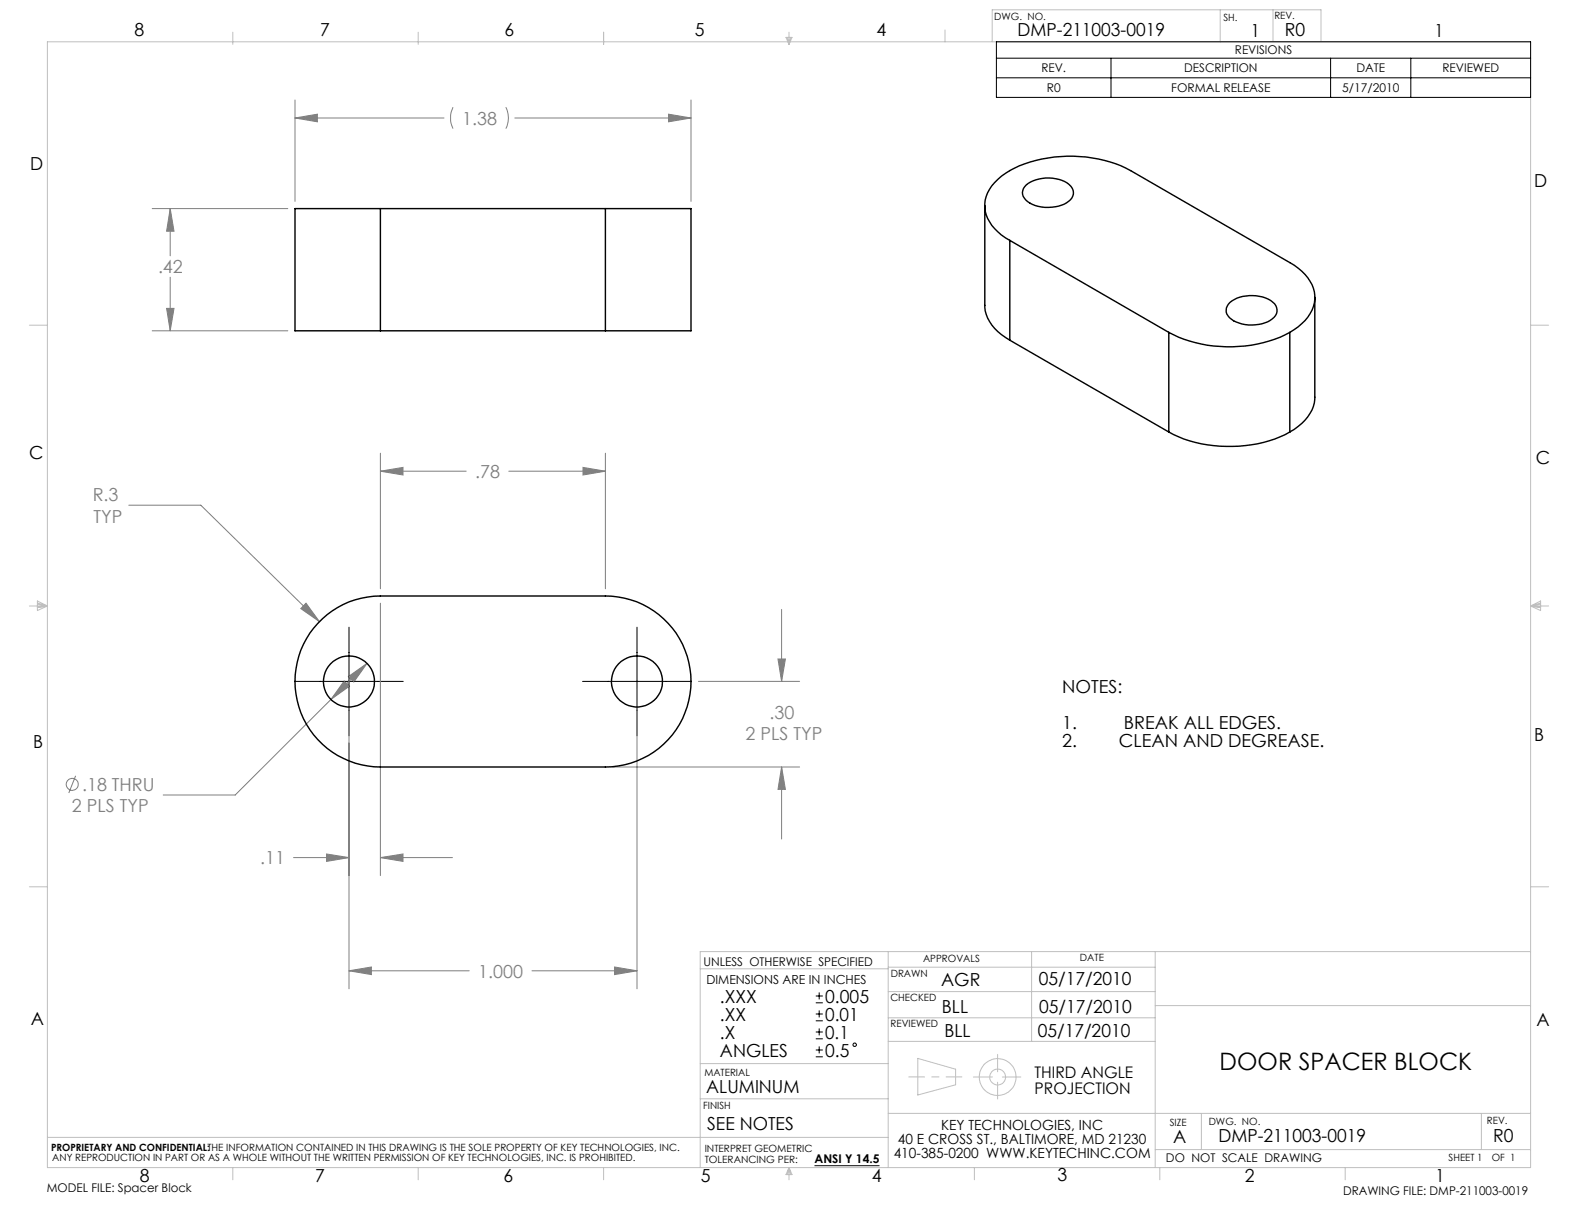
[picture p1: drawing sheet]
<svg xmlns="http://www.w3.org/2000/svg" width="279mm" height="216mm" viewBox="0 0 279 216" stroke-linecap="round" stroke-linejoin="round" font-family="sans-serif">
<g fill="none" stroke="#c0c0c0" stroke-width=".18">
<path d="M8.4 7.4h261.6v198.6h-261.6zM41.1 5.7v2.1M73.8 5.7v2.1M106.5 5.7v2.1M138.6 6.6h1.1l-.5 1.2zM138.9 6.6l.3 1.2M139.2 5.7v2.1M139.5 6.6l-.3 1.2M166.7 5.3v2.1M175 7.4v-5.7h58v5.7M215.2 1.7v5.7M224.5 1.7v5.7"/>
<path d="M5.2 57.4h3.2M270 57.4h3.2M5.2 106.9h3.2M6.6 106l1.8 .9-1.8 .8zM6.6 106.4l1.8 .5M6.6 106.6l1.8 .3M8.4 106.9l-1.8 .2M270 106.9h3.2M270 106.9l1.7 .2M270 106.9l1.7-.9v1.7zM271.7 106.6l-1.7 .3M271.7 106.4l-1.7 .5"/>
<path d="M5.2 156.4h3.2M270 156.4h3.2M123.5 170.9h33.2M156.7 167.9v38.1M156.7 179.5h47.1M156.7 174.9h47.1M156.7 170.6h47.1M182 167.9v15.8M203.8 167.9v38.1M203.8 177.4h66.2M270 167.9h-146.5v38.1M123.5 193.8h33.2"/>
<path d="M123.5 187.6h33.2M156.7 196.4h113.3M156.7 183.7h47.1M161.9 186.7l6.7 1.9v2.7l-6.7 1.8zM171.7 190h3.3M176 186v3.1M176 190.9v3M176.8 190h3.3M211.9 196.4v6.4M261.3 196.4v6.4M8.4 200.6h148.3M41.1 206v2.1"/>
<path d="M73.8 206v2.1M106.5 206v2.1M139.2 206v2.1M139.2 206l.5 1.2h-1.1zM139.2 206l-.3 1.2M139.2 206l.3 1.2M171.9 206v2.1M203.8 202.8h66.2M204.6 206v2.1M237.3 206v2.1"/>
<circle cx="176" cy="190" r="1.4"/>
<circle cx="176" cy="190" r="3.2"/>
</g>
<path d="M169.7 190h-9.4" fill="none" stroke="#c0c0c0" stroke-width=".18" stroke-dasharray="15.2 1.3 1.3 1.3" stroke-dashoffset="12.5"/>
<g fill="none" stroke="#808080" stroke-width=".18">
<path d="M52 17.6v17.9M79.9 18.9a4.4 4.4 0 0 0 0 3.8M89.2 18.9a4.1 4.1 0 0 1 0 3.8M121.9 17.6v17.9M26.8 36.8h24M30 36.8l.7 4h-1.3zM30 36.8v8.3M52 20.8l4-.7v1.4zM52 20.8h26.3M90.8 20.8h31.1M117.9 20.1l4 .7-4 .7zM26.8 58.3h24"/>
<path d="M29.4 54.4h1.3l-.7 3.9zM30 48.9v9.4M67.1 79.9v24M106.8 79.9v24M22.7 89.1h12.7l20.9 20.5M67.1 83.1l4-.7v1.4zM67.1 83.1h15.1M89.7 83.1h17.1M102.8 82.4l4 .7-4 .7zM54 106.4l2.3 3.2-3.2-2.2zM61.5 119.3l3.2-2.3-2.3 3.3zM64.7 117l-23.2 23.2h-12.7"/>
<path d="M67.1 106.4v48M137.2 116.2h1.3l-.6 4zM137.9 107.5v12.7M13.3 136.8l-1.2 3.1M60.7 120.1l.9 .9-3.2 2.4zM61.6 121.5v52.9M108.1 135.3h32.9M112.4 121.5v52.9M123.2 120.2h17.8M137.9 135.3l.6 3.9h-1.3zM137.9 135.3v12.7M51.8 151.3h9.8"/>
<path d="M57.6 150.6l4 .7-4 .6zM67.1 151.3l4-.7v1.3zM67.1 151.3h12.7M61.6 171.2l3.9-.6v1.3zM61.6 171.2h21.2M93.8 171.2h18.6M108.4 170.6l4 .6-4 .7z"/>
<circle cx="12.7" cy="138.4" r="1.06"/>
</g>
<path d="M175.8 7.4h94.2v9.8h-94.2zM175.8 10.3h94.2M175.8 13.7h94.2M196 10.3v6.9M234.7 10.3v6.9M248.8 10.3v6.9M61.6 110.6v19.2M112.4 110.6v19.2M52 120.2h19.1M102.8 120.2h19.1" fill="none" stroke="#000" stroke-width=".18"/>
<path d="M29.4 54.4h1.3l-.7 3.9zM30 36.8l.7 4h-1.3zM52 20.8l4-.7v1.4zM117.9 20.1l4 .7-4 .7zM54 106.4l-.9 1 3.2 2.2zM61.5 119.3l.9 1 2.3-3.3zM60.7 120.1l-2.3 3.3 3.2-2.4zM67.1 83.1l4-.7v1.4zM102.8 82.4l4 .7-4 .7zM61.6 171.2l3.9-.6v1.3zM108.4 170.6l4 .6-4 .7zM137.9 135.3l.6 3.9h-1.3zM137.2 116.2h1.3l-.6 4zM57.6 150.6l4 .7-4 .6zM67.1 151.3l4-.7v1.3z" fill="#808080"/>
<g fill="none" stroke="#000" stroke-width=".25">
<path d="M67.1 36.8h-15.1v21.5h15.1M67.1 36.8v21.5M67.1 36.8h39.7M106.8 36.8h15.1v21.5h-15.1M106.8 36.8v21.5M173.7 36.3v17.6a7 7 0 0 0 3.6 5.6l.8 .5M181 32.6a6.5 6.5 0 0 1 7.6 0 1.84 1.84 0 0 1-.5 3.2 6.6 6.6 0 0 1-7.2-.5 1.7 1.7 0 0 1 .1-2.7zM67.1 58.3h39.7M178.1 42.4a7.5 7.5 0 0 1-4.4-5.8 7 7 0 0 1 3.6-6 22.4 22.4 0 0 1 15.4-2.7l2.1 .4 2 .6 2.6 1.2 28.1 16.2a7.7 7.7 0 0 1 4.4 5.8 7 7 0 0 1-3.6 6l-.8 .5M178.1 42.4l28.1 16.2M178.1 42.4v17.6M206.2 58.6a23.6 23.6 0 0 0 21.3 0"/>
<path d="M206.2 58.6v17.6M216.9 53.4a6.5 6.5 0 0 1 7.9 .2 1.85 1.85 0 0 1-.8 2.9 6.6 6.6 0 0 1-7.1-.5 1.76 1.76 0 0 1 0-2.6zM227.5 58.6v17.6M231.9 52.5v17.6a7.1 7.1 0 0 1-3.6 5.6l-.8 .5M178.1 60l28.1 16.2M206.2 76.2a23.8 23.8 0 0 0 19.6 .8l1.7-.8M56.9 109.1a14.8 14.8 0 0 1 10.2-4h39.7a15.1 15.1 0 0 1 15.1 15.1 15.1 15.1 0 0 1-15.1 15.1h-39.7a15.1 15.1 0 0 1-14-9.6 15.1 15.1 0 0 1 3.8-16.6z"/>
<circle cx="61.6" cy="120.2" r="4.5"/>
<circle cx="112.4" cy="120.2" r="4.5"/>
</g>
<g fill="none" stroke="#000" stroke-width=".18">
<path d="M143.9 176.9h1.2M143.9 175.7h1.2M143.9 178.9h1.2M144.5 175v1.3M144.5 178.2v1.3M143.9 180.1h1.2M143.9 183.2h1.2M143.9 182h1.2M143.9 186.4h1.2M143.9 185.2h1.2M144.5 181.4v1.2M144.5 184.6v1.2"/>
<path d="M143.7 205.6h11.4"/>
<circle cx="150.8" cy="184.3" r=".31"/>
</g>
<text font-size="4.2" x="215.1" y="188.7">DOOR SPACER BLOCK</text>
<g font-size="3.2">
<text x="23.7" y="6.3">8</text>
<text x="56.5" y="6.4">7</text>
<text x="89" y="6.4">6</text>
<text x="122.6" y="6.4">5</text>
<text x="154.6" y="6.3">4</text>
<text x="179.5" y="6.4">DMP-211003-0019</text>
<text x="220.6" y="6.5">1</text>
<text x="226.6" y="6.4">R0</text>
<text x="253" y="6.6">1</text>
<text x="5.3" y="30">D</text>
<text x="270.6" y="32.9">D</text>
<text x="5.2" y="81">C</text>
<text x="270.9" y="81.9">C</text>
<text x="187.4" y="122.2">NOTES:</text>
<text x="5.8" y="132">B</text>
<text x="187.4" y="128.6">1.</text>
<text x="187.4" y="131.7">2.</text>
<text x="197.4" y="131.7">CLEAN AND DEGREASE.</text>
<text x="198.2" y="128.6">BREAK ALL EDGES.</text>
<text x="270.6" y="130.7">B</text>
<text x="166" y="173.9">AGR</text>
<text x="183.2" y="173.8">05/17/2010</text>
<text x="127" y="176.9">.XXX</text>
<text x="145.6" y="176.9">0.005</text>
<text x="166.2" y="178.8">BLL</text>
<text x="183.3" y="178.6">05/17/2010</text>
<text x="5.4" y="180.9">A</text>
<text x="127" y="180.1">.XX</text>
<text x="127" y="183.2">.X</text>
<text x="145.6" y="180">0.01</text>
<text x="145.6" y="183.2">0.1</text>
<text x="166.6" y="182.9">BLL</text>
<text x="183" y="183">05/17/2010</text>
<text x="271" y="181">A</text>
<text x="127" y="186.4">ANGLES</text>
<text x="145.6" y="186.4">0.5</text>
<text x="124.6" y="192.8">ALUMINUM</text>
<text x="124.7" y="199.4">SEE NOTES</text>
<text x="207" y="201.6">A</text>
<text x="214.9" y="201.5">DMP-211003-0019</text>
<text x="263.4" y="201.4">R0</text>
<text x="24.7" y="208.4">8</text>
<text x="55.6" y="208.5">7</text>
<text x="88.8" y="208.4">6</text>
<text x="123.6" y="208.4">5</text>
<text x="153.8" y="208.4">4</text>
<text x="186.6" y="208.3">3</text>
<text x="219.6" y="208.4">2</text>
<text x="253.2" y="208.5">1</text>
</g>
<g font-size="3.2" fill="#808080">
<text x="81.5" y="22">1.38</text>
<text x="27.9" y="48.2">.42</text>
<text x="16.4" y="88.4">R.3</text>
<text x="83.8" y="84.3">.78</text>
<text x="16.5" y="92.2">TYP</text>
<text x="131.5" y="130.5">2 PLS TYP</text>
<text x="135.7" y="126.7">.30</text>
<text x="12.7" y="143.3">2 PLS TYP</text>
<text x="14.5" y="139.5">.18 THRU</text>
<text x="45.9" y="152.5">.11</text>
<text x="84.4" y="172.4">1.000</text>
</g>
<g font-size="2.8">
<text x="182.5" y="190.1">THIRD ANGLE</text>
<text x="182.5" y="192.9">PROJECTION</text>
</g>
<g font-size="2.5">
<text x="158.4" y="201.9">40 E CROSS ST., BALTIMORE, MD 21230</text>
<text x="166" y="199.4">KEY TECHNOLOGIES, INC</text>
<text x="157.6" y="204.3">410-385-0200 WWW.KEYTECHINC.COM</text>
</g>
<text font-size="2.2" x="124.6" y="173.7">DIMENSIONS ARE IN INCHES</text>
<g font-size="2.1">
<text x="217.8" y="9.6">REVISIONS</text>
<text x="183.7" y="12.8">REV.</text>
<text x="184.7" y="16.2">R0</text>
<text x="206.6" y="16.2">FORMAL RELEASE</text>
<text x="208.9" y="12.8">DESCRIPTION</text>
<text x="236.8" y="16.2">5/17/2010</text>
<text x="239.3" y="12.8">DATE</text>
<text x="254.4" y="12.8">REVIEWED</text>
<text x="124.1" y="170.3">UNLESS OTHERWISE SPECIFIED</text>
<text x="143.7" y="205.2">ANSI Y 14.5</text>
<text x="205.7" y="205">DO NOT SCALE DRAWING</text>
<text x="8.2" y="210.3">MODEL FILE: Spacer Block</text>
<text x="236.9" y="210.7">DRAWING FILE: DMP-211003-0019</text>
</g>
<g font-size="1.8">
<text x="175.4" y="3.5">DWG. NO.</text>
<text x="215.8" y="3.6">SH.</text>
<text x="224.8" y="3.3">REV.</text>
<text x="157.1" y="172.3">DRAWN</text>
<text x="162.8" y="169.7">APPROVALS</text>
<text x="190.5" y="169.5">DATE</text>
<text x="157.1" y="176.6">CHECKED</text>
<text x="157.1" y="181.2">REVIEWED</text>
<text x="124.2" y="189.8">MATERIAL</text>
<text x="124.1" y="195.6">FINISH</text>
<text x="9" y="203">PROPRIETARY AND CONFIDENTIAL:THE INFORMATION CONTAINED IN THIS DRAWING IS THE SOLE PROPERTY OF KEY TECHNOLOGIES, INC.</text>
<text x="124.3" y="203.1">INTERPRET GEOMETRIC</text>
<text x="206.3" y="198.5">SIZE</text>
<text x="213.2" y="198.5">DWG. NO.</text>
<text x="262.3" y="198.2">REV.</text>
<text x="9.2" y="204.8">ANY REPRODUCTION IN PART OR AS A WHOLE WITHOUT THE WRITTEN PERMISSION OF KEY TECHNOLOGIES, INC. IS PROHIBITED.</text>
<text x="124.3" y="205.2">TOLERANCING PER:</text>
<text x="255.5" y="204.8">SHEET 1</text>
<text x="263.1" y="204.8">OF 1</text>
</g>
</svg>
